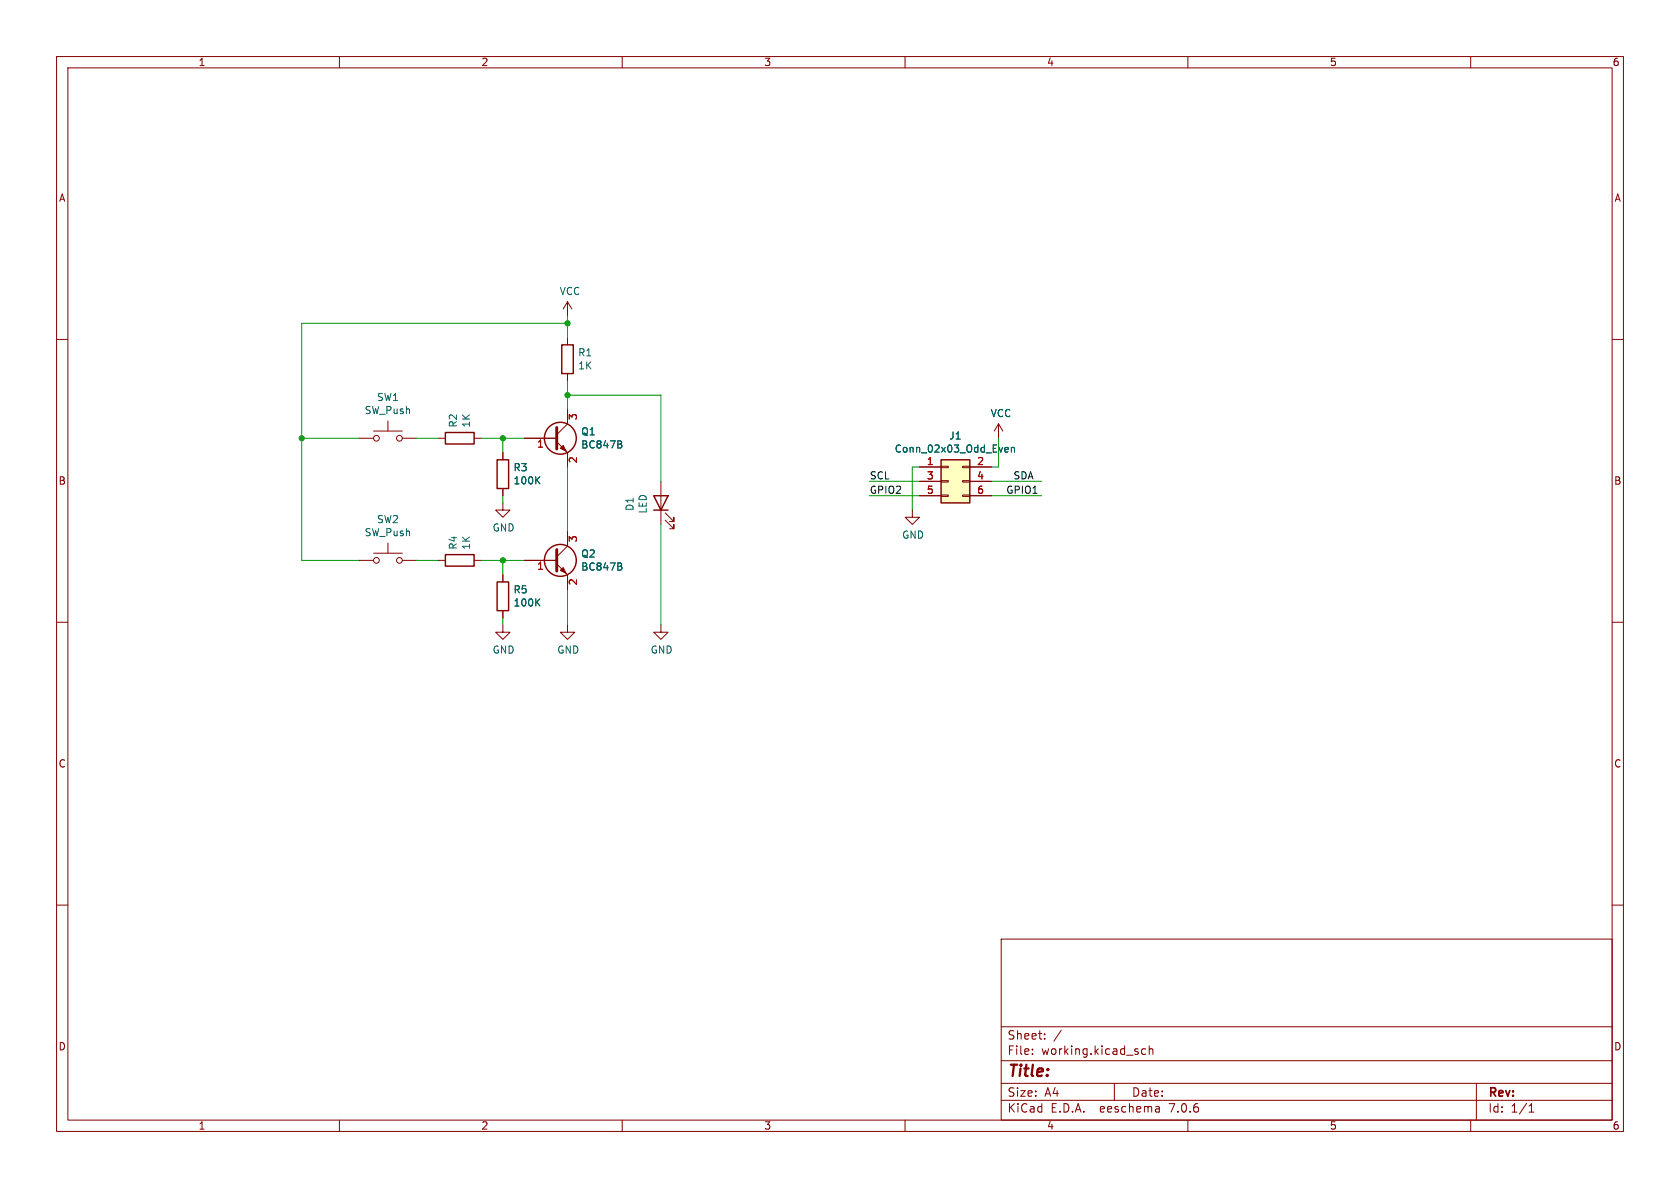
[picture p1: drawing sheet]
<svg xmlns="http://www.w3.org/2000/svg" width="297mm" height="210mm" viewBox="0 0 297 210" stroke-linecap="round" stroke-linejoin="round" font-family="sans-serif">
<g fill="none" stroke="#840000" stroke-width=".18">
<path d="M10 10h277v190h-277zM12 12h273v186h-273zM60 10v2M110 10v2M160 10v2M210 10v2M260 10v2M10 60h2M100.3 53.3v2.6M100.3 59.7v1.3M100.3 53.3l-.7 1.3M100.3 53.3l.8 1.3"/>
<path d="M285 60h2M63.5 77.5h2.5M66 76.2h5.1M68.6 74.4v1.8M71.1 77.5h2.6M77.5 77.5h1.2M83.8 77.5h1.3M92.7 77.5h5.7M98.4 78.1l1.9 1.9v2.6M100.3 66v1.3M100.3 72.4v2.5l-1.9 1.9M176.5 74.9l-.7 1.3"/>
<path d="M176.5 74.9v2.6M176.5 74.9l.8 1.3M63.5 99.1h2.5M66 97.8h5.1M68.6 96v1.8M71.1 99.1h2.6M77.5 99.1h1.2M83.8 99.1h1.3M88.9 88.9v1.3h1.3l-1.3 1.2-1.3-1.2h1.3M88.9 80v1.3M88.9 86.4v1.2M92.7 99.1h5.7"/>
<path d="M98.4 99.7l1.9 1.9v2.5M100.3 94v2.5l-1.9 1.9M116.8 85.1v7.6M117.6 91.9l1.5 1.6v-.8v.8h-.7M117.6 90.7l1.5 1.5v-.8v.8h-.7M161.3 90.2v1.2h1.3l-1.3 1.3-1.3-1.3h1.3M162.6 82.6h3.8M162.6 85.1h3.8M162.6 87.6h3.8M166.4 87.5h1.2v.3h-1.2zM166.4 85h1.2v.2h-1.2zM166.4 82.4h1.2v.3h-1.2z"/>
<path d="M170.2 87.5h1.2v.3h-1.2zM170.2 85h1.2v.2h-1.2zM170.2 82.4h1.2v.3h-1.2zM171.4 82.6h3.9M171.4 85.1h3.9M171.4 87.6h3.9M10 110h2M88.9 110.5v1.3h1.3l-1.3 1.2-1.3-1.2h1.3M88.9 101.6v1.3M88.9 108v1.2M100.3 110.5v1.3h1.3l-1.3 1.2-1.2-1.2h1.2M116.8 110.5v1.3h1.3l-1.3 1.2-1.2-1.2h1.2"/>
<path d="M285 110h2M10 160h2M285 160h2M177 166h108v32h-108zM60 198v2M110 198v2M160 198v2M177 194.5h108M177 191.5h108M177 187.5h108M177 181.5h108M182.5 186.3v.1"/>
<path d="M182.5 185.5v.1M184.7 183.6v.1M184.7 182.8v.1M187.6 182.1l-1.3 2M197 191.5v3M202.5 185.5l-.4-.1-.3 .3v.4l.2 .2h.5M203.2 185.5l.2-.1 .3 .1 .1 .9M203.2 184.9v1.5M204.9 195.7l.1 .9M205 196.5l-.2 .1M205 196h-.2M210 198v2"/>
<path d="M260 198v2M261 191.5v6.5M270.3 196.6h.9M270.3 195.5l.4-.4v1.5"/>
<circle cx="66.5" cy="77.5" r=".51"/>
<circle cx="70.6" cy="77.5" r=".51"/>
<circle cx="66.5" cy="99.1" r=".51"/>
<circle cx="70.6" cy="99.1" r=".51"/>
</g>
<path d="M98.4 75.6v3.8M98.4 97.2v3.8" fill="none" stroke="#840000" stroke-width=".51"/>
<g fill="#840000" stroke="#840000" stroke-width=".18">
<path d="M99.1 100.8l.5-.5 .5 1z"/>
<path d="M99.1 79.2l.5-.5 .5 1.1z"/>
</g>
<g fill="none" stroke="#840000" stroke-width=".25">
<path d="M78.7 76.5h5.1v2h-5.1zM99.3 61h2v5h-2zM78.7 98h5.1v2.1h-5.1zM87.9 81.3h2v5.1h-2zM115.6 87.6h2.5l-1.3 2.6zM115.6 90.2h2.5M166.4 81.3h5v7.6h-5zM87.9 102.9h2v5.1h-2z"/>
<circle cx="99.1" cy="77.5" r="2.82"/>
<circle cx="99.1" cy="99.1" r="2.82"/>
</g>
<path d="M109.6 78.5l.3 .3v.3l-.2 .1M109.8 78l.1 .2-.1 .3M177.8 79.1h.4l.1 .3-.7 .1M178.2 79.9h-.4M178.8 79.2l.2-.1h.3v.8M178.8 79.1v.8M94.9 84.8l.5 .7M95.4 84.3l-.7 .7M109.8 99.6l.1 .2-.1 .3M94.9 106.4l.5 .7M95.4 105.9l-.7 .7M109.6 100.1l.3 .3v.3l-.2 .1" fill="none" stroke="#006464" stroke-width=".18"/>
<path d="M166.4 81.3h5v7.6h-5z" fill="#ffffc2" stroke="#ffffc2" stroke-width=".18"/>
<g fill="none" stroke="#009600" stroke-width=".18">
<path d="M100.3 55.9v3.8M100.3 57.2h-47v41.9h10.2M53.3 77.5h10.2M73.7 77.5h3.8M85.1 77.5h7.6M88.9 77.5v2.5M100.3 67.3v5.1M100.3 69.9h16.5v15.2M176.5 77.5v5.1h-1.2M73.7 99.1h3.8M85.1 99.1h7.6M88.9 87.6v1.3"/>
<path d="M88.9 99.1v2.5M100.3 82.6v11.4M116.8 92.7v17.8M153.7 85.1h8.9M153.7 87.6h8.9M162.6 82.6h-1.3v7.6M175.3 85.1h8.8M175.3 87.6h8.8M88.9 109.2v1.3M100.3 104.1v6.4"/>
</g>
<g fill="#009600" stroke="#009600" stroke-width=".18">
<circle cx="88.9" cy="77.5" r=".46"/>
<circle cx="100.3" cy="57.2" r=".46"/>
<circle cx="53.3" cy="77.5" r=".46"/>
<circle cx="100.3" cy="69.9" r=".46"/>
<circle cx="88.9" cy="99.1" r=".46"/>
</g>
<text font-size="2.8" fill="#840000" x="178" y="190.9">Title:</text>
<g font-size="2.1" fill="#840000">
<text x="178" y="184">Sheet:</text>
<text x="178" y="186.7">File:</text>
<text x="184.1" y="186.7">working.kicad_sch</text>
<text x="178" y="196.9">KiCad</text>
<text x="178" y="194.1">Size:</text>
<text x="184.7" y="194.1">A4</text>
<text x="185.7" y="196.9">E.D.A.</text>
<text x="194.6" y="196.9">eeschema</text>
<text x="200" y="194.1">Date:</text>
<text x="207" y="196.9">7.0.6</text>
<text x="263" y="194.3">Rev:</text>
<text x="263" y="196.9">Id:</text>
<text x="267.1" y="196.9">1/1</text>
</g>
<g font-size="1.8" fill="#840000">
<text x="35" y="11.9">1</text>
<text x="85" y="11.9">2</text>
<text x="135" y="11.9">3</text>
<text x="185" y="11.9">4</text>
<text x="235" y="11.9">5</text>
<text x="285" y="11.9">6</text>
<text x="10.3" y="35.9">A</text>
<text x="285.3" y="35.9">A</text>
<text x="10.3" y="85.9">B</text>
<text x="285.3" y="85.9">B</text>
<text x="10.3" y="135.9">C</text>
<text x="285.3" y="135.9">C</text>
<text x="10.3" y="185.9">D</text>
<text x="285.3" y="185.9">D</text>
<text x="35" y="199.9">1</text>
<text x="85" y="199.9">2</text>
<text x="135" y="199.9">3</text>
<text x="185" y="199.9">4</text>
<text x="235" y="199.9">5</text>
<text x="285" y="199.9">6</text>
</g>
<g font-size="1.8" fill="#006464">
<text x="98.8" y="52.3">VCC</text>
<text x="102.1" y="63.2">R1</text>
<text x="102.1" y="65.5">1K</text>
<text x="66.5" y="71.1">SW1</text>
<text x="64.4" y="73.4">SW_Push</text>
<text x="81" y="75.7" transform="rotate(-90 81 75.7)">R2</text>
<text x="83.3" y="75.7" transform="rotate(-90 83.3 75.7)">1K</text>
<text x="102.7" y="77.2">Q1</text>
<text x="167.7" y="77.9">J1</text>
<text x="175" y="73.9">VCC</text>
<text x="90.7" y="83.5">R3</text>
<text x="102.7" y="79.5">BC847B</text>
<text x="158.1" y="80.2">Conn_02x03_Odd_Even</text>
<text x="90.7" y="85.8">100K</text>
<text x="64.4" y="95">SW_Push</text>
<text x="66.5" y="92.7">SW2</text>
<text x="87" y="94.2">GND</text>
<text x="112.2" y="90.4" transform="rotate(-90 112.2 90.4)">D1</text>
<text x="114.5" y="90.9" transform="rotate(-90 114.5 90.9)">LED</text>
<text x="159.4" y="95.4">GND</text>
<text x="81" y="97.3" transform="rotate(-90 81 97.3)">R4</text>
<text x="83.3" y="97.3" transform="rotate(-90 83.3 97.3)">1K</text>
<text x="102.7" y="101.1">BC847B</text>
<text x="102.7" y="98.8">Q2</text>
<text x="90.7" y="105.1">R5</text>
<text x="90.7" y="107.4">100K</text>
<text x="87" y="115.7">GND</text>
<text x="98.4" y="115.7">GND</text>
<text x="114.9" y="115.7">GND</text>
</g>
<g font-size="1.8" fill="#a90000">
<text x="102.3" y="74.4" transform="rotate(-90 102.3 74.4)">3</text>
<text x="94.9" y="79.5">1</text>
<text x="102.3" y="82" transform="rotate(-90 102.3 82)">2</text>
<text x="163.8" y="82.3">1</text>
<text x="172.6" y="82.3">2</text>
<text x="163.8" y="84.8">3</text>
<text x="163.8" y="87.4">5</text>
<text x="172.6" y="84.8">4</text>
<text x="172.6" y="87.4">6</text>
<text x="102.3" y="96" transform="rotate(-90 102.3 96)">3</text>
<text x="94.9" y="101">1</text>
<text x="102.3" y="103.6" transform="rotate(-90 102.3 103.6)">2</text>
</g>
<g font-size="1.8" fill="#0f0f0f">
<text x="153.7" y="84.8">SCL</text>
<text x="153.7" y="87.4">GPIO2</text>
<text x="177.8" y="87.4">GPIO1</text>
<text x="179.1" y="84.8">SDA</text>
</g>
</svg>
